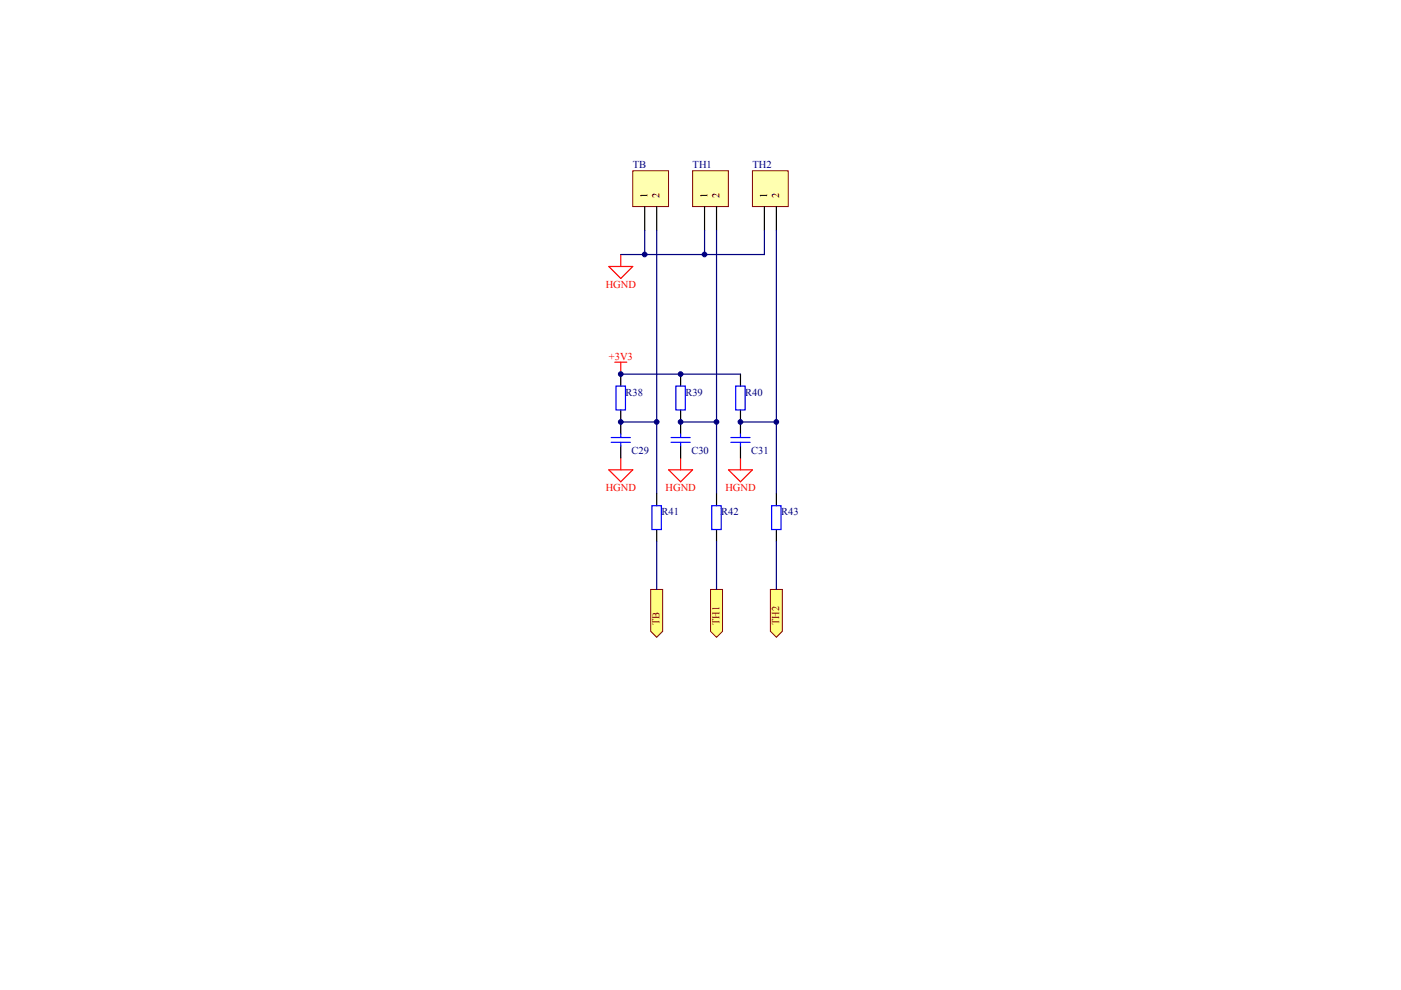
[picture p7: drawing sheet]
<svg xmlns="http://www.w3.org/2000/svg" width="297mm" height="210mm" viewBox="0 0 297 210" stroke-linecap="round" stroke-linejoin="round" font-family="sans-serif">
<path d="M131.6 79.3v2.6M144.3 79.3v2.6M131.6 86.9v2.6M144.3 86.9v2.6" fill="none" stroke="#000" stroke-width=".25"/>
<path d="M130.6 81.9h2v5h-2zM143.3 81.9h2v5h-2z" fill="none" stroke="#00f" stroke-width=".25"/>
<path d="M131.6 89.5h7.6M144.3 89.5h7.6" fill="none" stroke="#000080" stroke-width=".25"/>
<path d="M129.1 56.5h5.1l-2.6 2.5zM131.6 54v2.5M129.1 99.6h5.1l-2.6 2.6zM131.6 97.1v2.5M141.8 99.6h5l-2.5 2.6zM144.3 97.1v2.5" fill="none" stroke="#f00" stroke-width=".25"/>
<g fill="#ffff80" stroke="#800000" stroke-width=".21">
<path d="M138 125h2.5v8.9l-1.3 1.2-1.2-1.2z" fill-rule="evenodd"/>
<path d="M150.6 125h2.6v8.9l-1.3 1.2-1.3-1.2z" fill-rule="evenodd"/>
</g>
<path d="M134.2 36.2h7.5v7.6h-7.5z" fill="#ffffb0" stroke="#800000" stroke-width=".21"/>
<path d="M136.7 43.8v5.1M139.2 43.8v5.1" fill="none" stroke="#000" stroke-width=".25"/>
<path d="M146.8 36.2h7.6v7.6h-7.6z" fill="#ffffb0" stroke="#800000" stroke-width=".21"/>
<path d="M149.4 43.8v5.1M151.9 43.8v5.1M157 79.3v2.6M157 86.9v2.6M139.2 104.7v2.5M139.2 112.3v2.5M151.9 104.7v2.5M151.9 112.3v2.5" fill="none" stroke="#000" stroke-width=".25"/>
<path d="M136.7 48.9v5.1M139.2 48.9v55.8M149.4 48.9v5.1h-17.8M151.9 48.9v55.8M157 89.5h7.6M139.2 114.8v10.2M151.9 114.8v10.2" fill="none" stroke="#000080" stroke-width=".25"/>
<path d="M130.3 76.8h2.6M131.6 76.8v2.5M154.5 99.6h5l-2.5 2.6zM157 97.1v2.5" fill="none" stroke="#f00" stroke-width=".25"/>
<path d="M156 81.9h2v5h-2zM138.2 107.2h2v5.1h-2zM150.9 107.2h2v5.1h-2z" fill="none" stroke="#00f" stroke-width=".25"/>
<path d="M163.3 125h2.6v8.9l-1.3 1.2-1.3-1.2z" fill-rule="evenodd" fill="#ffff80" stroke="#800000" stroke-width=".21"/>
<path d="M159.5 36.2h7.6v7.6h-7.6z" fill="#ffffb0" stroke="#800000" stroke-width=".21"/>
<path d="M162.1 43.8v5.1M164.6 43.8v5.1M131.6 89.5v2.5M131.6 94.5v2.6M144.3 89.5v2.5M144.3 94.5v2.6M157 89.5v2.5M157 94.5v2.6M164.6 104.7v2.5M164.6 112.3v2.5" fill="none" stroke="#000" stroke-width=".25"/>
<path d="M162.1 48.9v5.1h-12.7M164.6 48.9v55.8M131.6 79.3h25.4M164.6 114.8v10.2" fill="none" stroke="#000080" stroke-width=".25"/>
<g fill="none" stroke="#00f" stroke-width=".25">
<path d="M129.6 92.8h4M129.6 93.8h4M131.6 92v.8M131.6 93.8v.7M142.3 92.8h4M142.3 93.8h4M144.3 92v.8M144.3 93.8v.7M155 92.8h4M155 93.8h4M157 92v.8M157 93.8v.7"/>
<path d="M163.6 107.2h2v5.1h-2z"/>
</g>
<g fill="#000080" stroke="#000080" stroke-width=".21">
<circle cx="131.6" cy="89.5" r=".49"/>
<circle cx="131.6" cy="79.3" r=".49"/>
<circle cx="136.7" cy="54" r=".49"/>
<circle cx="139.2" cy="89.5" r=".49"/>
<circle cx="144.3" cy="89.5" r=".49"/>
<circle cx="144.3" cy="79.3" r=".49"/>
<circle cx="149.4" cy="54" r=".49"/>
<circle cx="151.9" cy="89.5" r=".49"/>
<circle cx="157" cy="89.5" r=".49"/>
<circle cx="164.6" cy="89.5" r=".49"/>
</g>
<g font-size="2.2" fill="#000080">
<text x="134.2" y="35.7">TB</text>
<text x="146.8" y="35.7">TH1</text>
<text x="159.5" y="35.7">TH2</text>
<text x="132.6" y="83.9">R38</text>
<text x="145.3" y="83.9">R39</text>
<text x="158" y="83.9">R40</text>
<text x="133.9" y="96.3">C29</text>
<text x="146.6" y="96.3">C30</text>
<text x="159.3" y="96.3">C31</text>
<text x="140.2" y="109.3">R41</text>
<text x="152.9" y="109.3">R42</text>
<text x="165.6" y="109.3">R43</text>
</g>
<g font-size="2.2">
<text x="137.3" y="42" transform="rotate(-90 137.3 42)">1</text>
<text x="139.8" y="42" transform="rotate(-90 139.8 42)">2</text>
<text x="150" y="42" transform="rotate(-90 150 42)">1</text>
<text x="152.5" y="42" transform="rotate(-90 152.5 42)">2</text>
<text x="162.7" y="42" transform="rotate(-90 162.7 42)">1</text>
<text x="165.2" y="42" transform="rotate(-90 165.2 42)">2</text>
</g>
<g font-size="2.2" fill="#f00">
<text x="128.4" y="61">HGND</text>
<text x="129.1" y="76.3">+3V3</text>
<text x="128.4" y="104.1">HGND</text>
<text x="141.1" y="104.1">HGND</text>
<text x="153.8" y="104.1">HGND</text>
</g>
<g font-size="2.2" fill="#800000">
<text x="139.8" y="132.6" transform="rotate(-90 139.8 132.6)">TB</text>
<text x="152.5" y="132.6" transform="rotate(-90 152.5 132.6)">TH1</text>
<text x="165.2" y="132.6" transform="rotate(-90 165.2 132.6)">TH2</text>
</g>
</svg>
